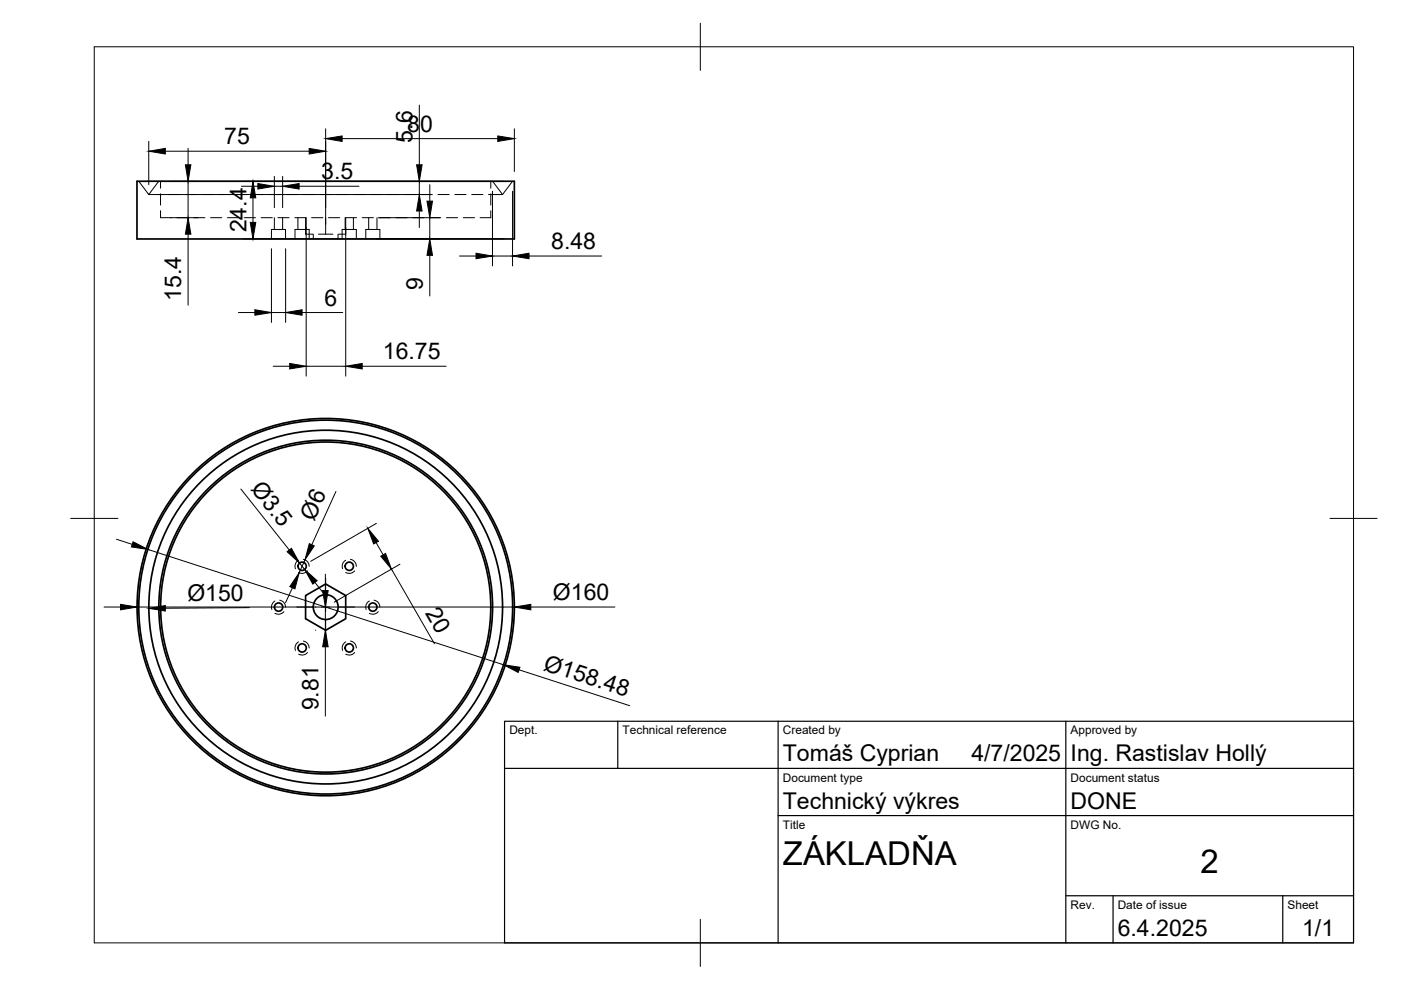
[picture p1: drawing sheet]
<svg xmlns="http://www.w3.org/2000/svg" width="297mm" height="210mm" viewBox="0 0 297 210" stroke-linecap="round" stroke-linejoin="round" font-family="sans-serif">
<!-- layer: Visible -->
<g fill="none" stroke="#000" stroke-width=".36">
<path d="M29 38.4h80.1v12.3h-80.1zM64.8 126.3l4.2-2.5 4.3 2.5v4.9l-4.3 2.4-4.2-2.4z"/>
<circle cx="59.1" cy="128.7" r=".88"/>
<circle cx="64.1" cy="120.1" r=".88"/>
<circle cx="64.1" cy="137.4" r=".88"/>
<circle cx="69.1" cy="128.7" r="39.6"/>
<circle cx="69.1" cy="128.7" r="37.5"/>
<circle cx="69.1" cy="128.7" r="35"/>
<circle cx="69.1" cy="128.7" r="2.64"/>
<circle cx="69.1" cy="128.7" r="35.4"/>
<circle cx="69.1" cy="128.7" r="40"/>
<circle cx="74.1" cy="120.1" r=".88"/>
<circle cx="74.1" cy="137.4" r=".88"/>
<circle cx="79" cy="128.7" r=".88"/>
</g>
<!-- layer: Hidden -->
<g fill="none" stroke="#000" stroke-width=".21">
<path d="M29.4 38.4l2.1 2.8 2.2-2.8M34 38.4v1.5M104.1 38.4v1.5M104.4 38.4l2.2 2.8M108.7 38.4l-2.1 2.8M31.5 41.2h3M34 44.7v1.5h2.3M34 41.1v2.4M35.7 41.2h2.4M37.5 46.2h2.4M39.3 41.2h2.4M41.1 46.2h2.4"/>
<path d="M42.8 41.2h2.4M44.6 46.2h2.4M46.4 41.2h2.4M48.2 46.2h2.4M50 41.2h2.4M51.8 46.2h2.4M53.6 41.2h2.3M55.4 46.2h2.3M57.1 41.2h2.4M57.6 50.7v-2h2.9v2M58.2 46.2v2.5M58.9 46.2h2.4"/>
<path d="M59.9 46.2v2.5M60.7 41.2h2.4M62.5 46.2h2.4M62.5 50.7v-2h3.1v2M63.2 46.2v2.5M64.3 41.2h2.4M64.8 46.2v3.4h1.5M64.9 46.2v2.5M66.1 46.2h2.4M66.4 49.6v1.1M67.5 49.6h3.1M67.9 41.2h2.3"/>
<path d="M69 46.2v3.4M69.6 46.2h2.4M71.4 41.2h2.4M71.7 49.6v1.1M72.5 50.7v-2h3v2M73.3 46.2v3.4h-1.5M74.9 46.2v2.5M75 41.2h2.4M75.6 46.2h-2.4v2.5M76.8 46.2h2.4M77.6 50.7v-2h2.9v2M78.2 46.2v2.5"/>
<path d="M78.6 41.2h2.4M79.9 46.2v2.5M80.3 46.2h2.4M82.1 41.2h2.4M83.9 46.2h2.4M85.7 41.2h2.4M87.5 46.2h2.4M89.3 41.2h2.4M91.1 46.2h2.4M92.9 41.2h2.3M94.6 46.2h2.4M96.4 41.2h2.4"/>
<path d="M98.2 46.2h2.4M100 41.2h2.4M103.6 41.2h3M104.1 44.7v1.5h-2.3M104.1 41.1v2.4M63.3 118.8a1.47 1.47 0 0 0-.6 1.8M64.3 118.6a1.52 1.52 0 0 1 1.3 1.5M73.3 118.8a1.45 1.45 0 0 0-.7 1.8M74.3 118.6a1.47 1.47 0 0 1 1.2 1.5M58.3 127.4a1.51 1.51 0 0 0-.7 1.8M59.3 127.2a1.48 1.48 0 0 1 1.2 1.5M60.2 129.7a1.51 1.51 0 0 1-1.9 .3"/>
<path d="M63.3 136.1a1.48 1.48 0 0 0-.6 1.8M64.3 135.9a1.48 1.48 0 0 1 1.3 1.5M65.2 121a1.45 1.45 0 0 1-1.9 .4M65.2 138.3a1.49 1.49 0 0 1-1.9 .4M73.3 136.1a1.46 1.46 0 0 0-.7 1.8M74.3 135.9a1.43 1.43 0 0 1 1.2 1.5M75.2 138.3a1.51 1.51 0 0 1-1.9 .4M75.2 121a1.47 1.47 0 0 1-1.9 .4M78.3 127.4a1.45 1.45 0 0 0-.7 1.8M79.3 127.2a1.48 1.48 0 0 1 1.2 1.5M80.2 129.7a1.51 1.51 0 0 1-1.9 .3"/>
</g>
<!-- layer: BORDER -->
<path d="M20 9.9h267v190h-267zM148.5 4.9v10M15 109.9h10M282 109.9h10M148.5 194.9v10" fill="none" stroke="#000" stroke-width=".21"/>
<!-- layer: TITLEBLOCK -->
<path d="M107 152.9h180v47h-180zM131 152.9v10M165 152.9v47M226 152.9v47M107 162.9h180M165 172.9h122M226 189.9h61M236 189.9v10M272 189.9v10" fill="none" stroke="#000" stroke-width=".25"/>
<!-- layer: FD_Dimensions -->
<g fill="none" stroke="#000" stroke-width=".21">
<path d="M31.2 38.5h75.8M31.5 30v9.2M35.1 32.1h30.5M39.9 31.4v3.5M39.9 38.5v7.7M51.2 39.5h3.5M58.2 37.4v6.6M58.2 39.5h1.7M59.9 37.4v6.6M63.4 39.5h12.7M69 27.3v20.3M72.5 29.4h33"/>
<path d="M88.9 22.3v12.6M88.9 38.5v2.7M91.1 39.2v3.4M109.1 27.3v9.1M33.7 41.2h57.3M36.2 46.2h5.8M39.9 49.6v15.1M51.5 50.6h55.5M53.6 41.9v5.3M57.6 52.7v15.7M60.6 52.7v15.7M64.9 48.3v31.4"/>
<path d="M73.3 48.3v31.4M80.3 46.2h12.9M88.9 44.7v3.6M91.1 46.2v4.4M91.1 54.1v8.7M97.4 54.3h3.5M104.4 40.5v15.9M104.4 54.3h4.3M108.7 40.5v15.9M112.2 54.3h15.4M50.5 66.3h3.5M57.6 66.3h3"/>
<path d="M57.9 77.7h3.5M64.1 66.3h8.6M64.9 77.7h8.4M76.8 77.7h17.8M24.7 114.3l3.3 1.1M31.4 116.5l75.3 24.4M51.1 103.7l10.2 12.9M63.5 119.4l1.1 1.3M64.7 118.7l-1.3 2.7M71.2 104.2l-5.1 11.3M79.7 115l1.5 2.6M79.8 111l-13.9 8"/>
<path d="M84.8 119.6l-13.9 8.1M22.1 128.7h3.4M29 128.7h80.1M52.9 128.8l-17.8 .2M62 124.6l-1.5 3.2M66.8 123.5l2.1 2.7M66.9 133.6h.1M69 121.7v3.5M69 128.7v4.9M69 137.1v14.7M83 120.7l9.1 15.8M112.5 128.7h17.9"/>
<path d="M110.1 142l23.4 7.6"/>
</g>
<g fill="#000" stroke="#000" stroke-width=".21">
<path d="M31.5 32.1l3.6-.6v1.2zM39.3 34.9h1.2l-.6 3.6zM54.7 38.9l3.5 .6-3.5 .6zM59.9 39.5l3.5-.6v1.2zM65.6 31.5l3.4 .6-3.4 .6zM69 29.4l3.5-.6v1.2zM88.3 34.9h1.2l-.6 3.6zM105.5 28.8l3.6 .6-3.6 .6zM39.9 46.2l.6 3.4h-1.2zM53.6 38.5l.6 3.4h-1.1zM53.1 47.2h1.1l-.6 3.4zM88.9 41.2l.6 3.5h-1.2z"/>
<path d="M90.5 42.6h1.2l-.6 3.6zM91.1 50.6l.6 3.5h-1.2zM100.9 53.7l3.5 .6-3.5 .6zM108.7 54.3l3.5-.6v1.2zM54 65.7l3.6 .6-3.6 .5zM61.4 77.1l3.5 .6-3.5 .5zM60.6 66.3l3.5-.6v1.1zM73.3 77.7l3.5-.6v1.1zM28.2 114.9l3.2 1.6-3.5-.5zM60.9 117l.9-.7 1.7 3.1zM65.6 115.3l1 .4-1.9 3zM78 112l2.2 2.8-1 .5z"/>
<path d="M80.7 117.9l1-.6 1.3 3.4zM25.5 128.1l3.5 .6-3.5 .6zM31.6 129l3.5-.6v1.2zM63.4 121.4l-.9 3.5-1.1-.5zM64.6 120.7l2.6 2.4-.9 .7zM68.4 125.2h1.2l-.6 3.5zM69 133.6l.6 3.5h-1.2zM109.1 128.7l3.4-.6v1.2zM106.7 140.9l3.5 .6-.3 1.1z"/>
</g>
<!-- layer: Smart Centers -->
<path d="M62.9 128.7h3.5M68.2 128.7h1.7M69 122.6v3.4M69 127.8v1.8M69 131.4v3.4M71.7 128.7h3.5" fill="none" stroke="#000" stroke-width=".21"/>
<g font-size="7">
<text x="166" y="183.4">ZÁKLADŇA</text>
<text x="254.5" y="185.2">2</text>
</g>
<g font-size="4.9">
<text x="86.3" y="27.9">80</text>
<text x="47.6" y="30.6">75</text>
<text x="87.4" y="30.2" transform="rotate(-90 87.4 30.2)">5.6</text>
<text x="68.1" y="38">3.5</text>
<text x="52.2" y="49.3" transform="rotate(-90 52.2 49.3)">24.4</text>
<text x="116.9" y="52.8">8.48</text>
<text x="38.4" y="63.8" transform="rotate(-90 38.4 63.8)">15.4</text>
<text x="68.8" y="64.8">6</text>
<text x="89.7" y="61.5" transform="rotate(-90 89.7 61.5)">9</text>
<text x="81.2" y="76.2">16.75</text>
<text x="53" y="103.7" transform="rotate(52 53 103.7)">Ø3.5</text>
<text x="66.6" y="110.6" transform="rotate(-66 66.6 110.6)">Ø6</text>
<text x="39.7" y="127.4">Ø150</text>
<text x="90.1" y="130" transform="rotate(60 90.1 130)">20</text>
<text x="117.2" y="127.2">Ø160</text>
<text x="115" y="142" transform="rotate(18 115 142)">Ø158.48</text>
<text x="67.5" y="150.6" transform="rotate(-90 67.5 150.6)">9.81</text>
<text x="166" y="161.4">Tomáš Cyprian</text>
<text x="206" y="161.4">4/7/2025</text>
<text x="227" y="161.4">Ing. Rastislav Hollý</text>
<text x="166" y="171.4">Technický výkres</text>
<text x="227" y="171.4">DONE</text>
<text x="237" y="198.4">6.4.2025</text>
<text x="276.1" y="198.6">1/1</text>
</g>
<g font-size="2.5">
<text x="108" y="155.7">Dept.</text>
<text x="132" y="155.7">Technical reference</text>
<text x="166" y="155.7">Created by</text>
<text x="227" y="155.7">Approved by</text>
<text x="166" y="165.7">Document type</text>
<text x="227" y="165.7">Document status</text>
<text x="166" y="175.7">Title</text>
<text x="227" y="175.7">DWG No.</text>
<text x="227" y="192.7">Rev.</text>
<text x="237" y="192.7">Date of issue</text>
<text x="273" y="192.7">Sheet</text>
</g>
</svg>
